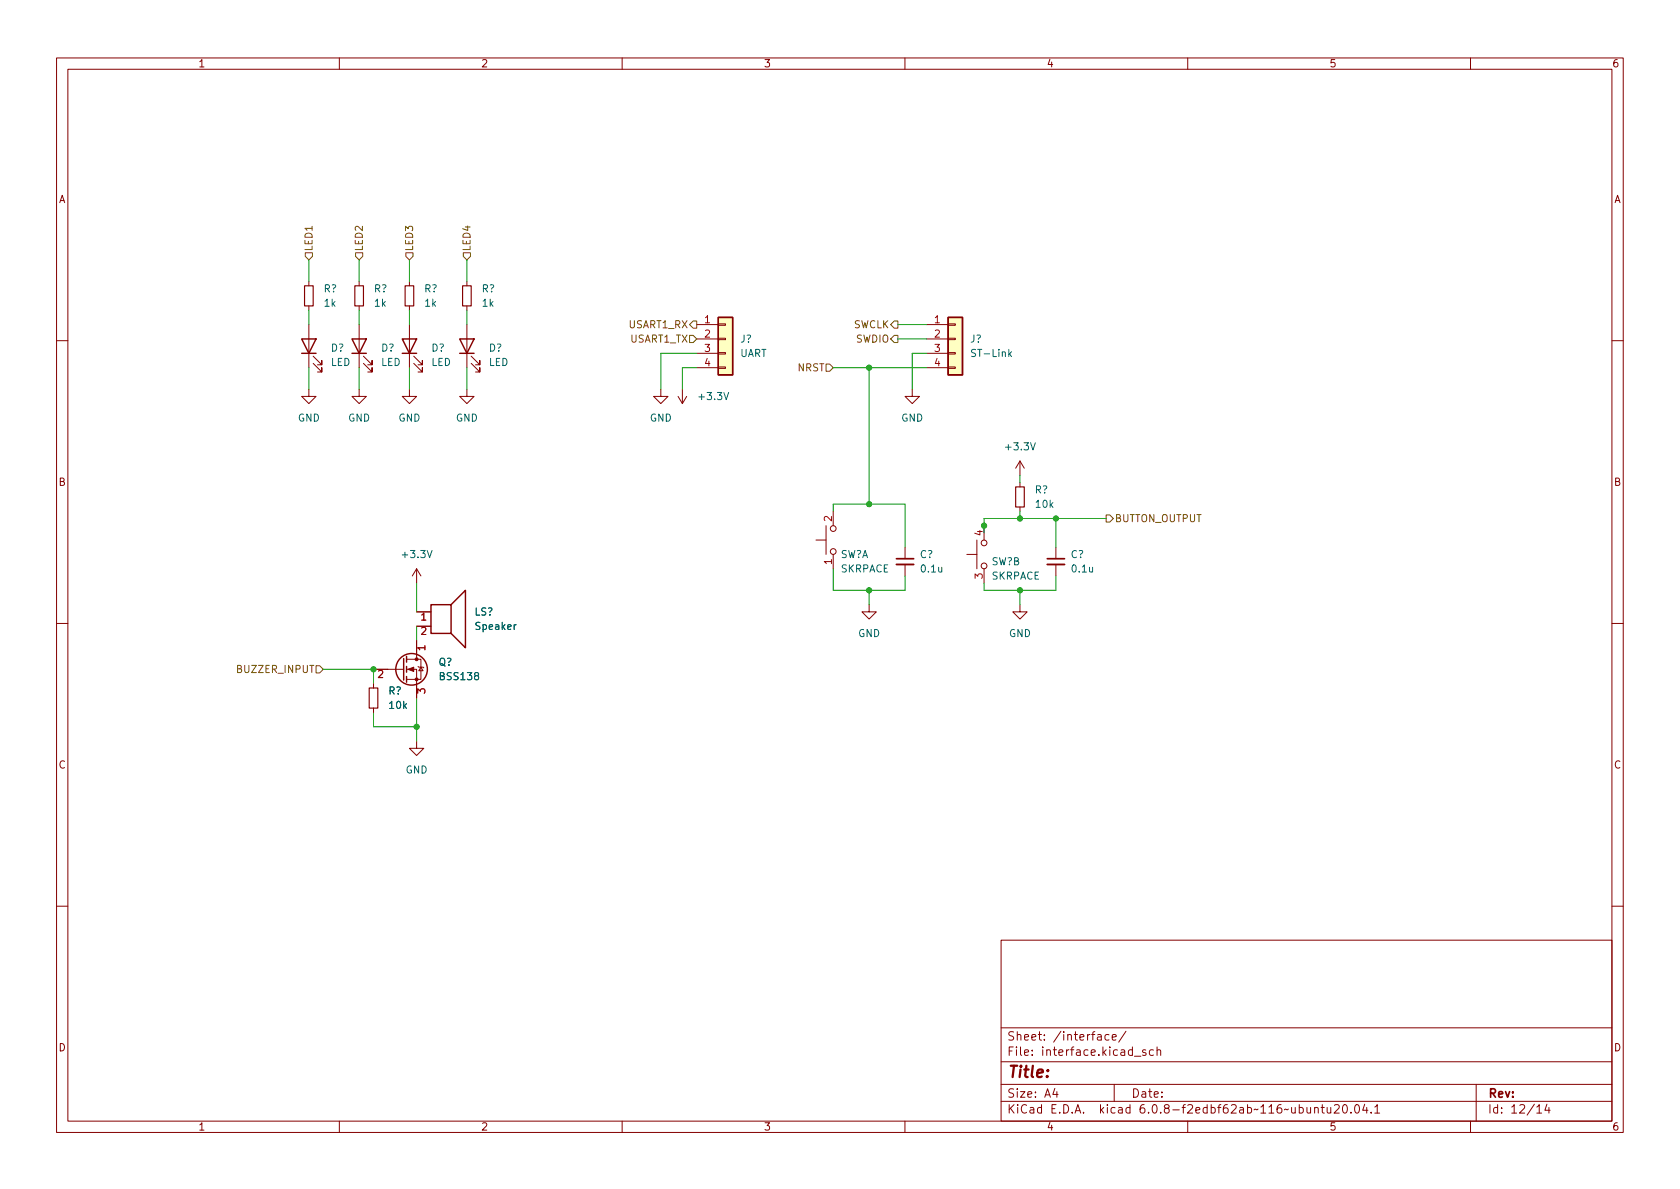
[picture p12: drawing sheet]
<svg xmlns="http://www.w3.org/2000/svg" width="297mm" height="210mm" viewBox="0 0 297 210" stroke-linecap="round" stroke-linejoin="round" font-family="sans-serif">
<g fill="none" stroke="#840000" stroke-width=".18">
<path d="M10 10.2h277v190.1h-277zM12 12.2h273v186.1h-273zM60 10.2v2M110 10.2v2M160 10.2v2M210 10.2v2M260 10.2v2M54.6 49.8v.7M54.6 54.1v.8M54.6 57.4v7.6M63.5 49.8v.7M63.5 54.1v.8"/>
<path d="M63.5 57.4v7.6M72.4 49.8v.7M72.4 54.1v.8M72.4 57.4v7.6M82.5 49.8v.7M82.5 54.1v.8M82.5 57.4v7.6M123.2 57.4h3.8M123.2 59.9h3.8M127 59.8h1.3v.3h-1.3zM127 57.3h1.3v.2h-1.3zM163.8 57.4h3.8"/>
<path d="M163.8 59.9h3.8M167.6 59.8h1.3v.3h-1.3zM167.6 57.3h1.3v.2h-1.3zM10 60.2h2M54.6 68.8v1.3h1.3l-1.3 1.3-1.3-1.3h1.3M55.4 64.3l1.5 1.5v-.8v.8h-.8M55.4 63l1.5 1.5v-.8v.8h-.8M63.5 68.8v1.3h1.3l-1.3 1.3-1.3-1.3h1.3M64.3 64.3l1.5 1.5v-.8v.8h-.8M64.3 63l1.5 1.5v-.8v.8h-.8M72.4 68.8v1.3h1.3l-1.3 1.3-1.3-1.3h1.3M73.2 64.3l1.5 1.5v-.8v.8h-.8"/>
<path d="M73.2 63l1.5 1.5v-.8v.8h-.8M82.5 68.8v1.3h1.3l-1.3 1.3-1.2-1.3h1.2M83.3 64.3l1.5 1.5v-.8v.8h-.7M83.3 63l1.5 1.5v-.8v.8h-.7M116.8 68.8v1.3h1.3l-1.3 1.3-1.2-1.3h1.2M119.9 70.1l.7 1.3M120.6 68.8v2.6M121.4 70.1l-.8 1.3M123.2 62.5h3.8M123.2 65h3.8M127 64.9h1.3v.2h-1.3zM127 62.4h1.3v.2h-1.3z"/>
<path d="M161.3 68.8v1.3h1.3l-1.3 1.3-1.3-1.3h1.3M163.8 62.5h3.8M163.8 65h3.8M167.6 64.9h1.3v.2h-1.3zM167.6 62.4h1.3v.2h-1.3zM285 60.2h2M144.3 95.5h1.7M146 93v5M147.3 90.4v2.6M147.3 98v2.6M160 96.8v2M160 99.8v2"/>
<path d="M170.9 98h1.8M172.7 95.5v5.1M174 93v2.5M180.3 81.5l-.7 1.3M180.3 81.5v2.6M180.3 85.3v.8M180.3 89.7v.7M180.3 81.5l.8 1.3M186.7 96.8v2M186.7 99.8v2M10 110.2h2M66 118.4h5.4"/>
<path d="M71.9 118.4h1.8v5M71.9 116.6h2.5v3.5h-2.5M73.7 100.6l-.8 1.2M73.7 100.6v2.5M73.7 113.3v3.3M73.7 100.6l.7 1.2M73.7 108.2h2.5M73.7 110.7h2.5M73.9 117.9l.1 .1h.8l.1 .1M74.4 118l.4 .6h-.8zM153.7 106.9v1.3h1.2l-1.2 1.3-1.3-1.3h1.3M174 100.6v2.5"/>
<path d="M180.3 106.9v1.3h1.3l-1.3 1.3-1.2-1.3h1.2M285 110.2h2M66 120.9v.8M66 125.2v.8M73.7 131.1v1.2h1.2l-1.2 1.3-1.3-1.3h1.3M10 160.2h2M177 166.3h108v32h-108zM285 160.2h2M60 198.3v2M110 198.3v2M160 198.3v2M177 194.8h108"/>
<path d="M177 191.8h108M177 187.8h108M177 181.8h108M186.5 192.5l-.4 1h1M186.9 193v1M194.1 183h.5l.1 .9M194.7 183.3l-.5 .1a.29 .29 0 0 0-.2 .2 .29 .29 0 0 0 .2 .3h.5M196.1 183l-.5-.1-.2 .3v.4l.1 .3h.6M196.6 183.4l.8-.1-.1-.3-.4-.1-.3 .2 .1 .8h.6M197 191.8v3M199.1 182.4l-1.3 1.9M200.6 186.8h1.1"/>
<path d="M202.6 185.7l-.4-.1-.2 .2 .1 .3 .5 .1v.4h-.6M203.9 185.7l-.4-.1-.3 .3v.4l.2 .3h.5M204.6 185.8l.2-.2 .3 .1 .1 .9M204.6 185.1v1.5M210 198.3v2M232.4 196l.2-.2 .4 .1 .1 .9M232.4 195.8v1M233.6 195.8h.5M233.8 195.3v1.3l.3 .2M234.6 195.8l.1 1h.4l.2-.1M235.3 195.8v1M235.9 195.5l.6-.2 .2 .2 .1 .3-.9 1h.9"/>
<path d="M237.6 195.4l.1-.1a.81 .81 0 0 1 .6 .7 .81 .81 0 0 1-.3 .8h-.1a.81 .81 0 0 1-.6-.6 .81 .81 0 0 1 .3-.8zM238.9 196.7v.1M239.7 195.4l.2-.1a.81 .81 0 0 1 .5 .7 .81 .81 0 0 1-.3 .8h-.1a.81 .81 0 0 1-.6-.6 .81 .81 0 0 1 .3-.8zM241.3 195.3l-.4 1h1M241.6 195.8v1M242.4 196.7v.1M243.1 195.8l.4-.5v1.5M243.1 196.8h.8M260 198.3v2M261 191.8v6.5M271.7 195.8l.5-.5v1.5M271.7 196.8h.9"/>
<path d="M273.5 195.3l-.4 1h1M273.9 195.8v1"/>
<circle cx="147.3" cy="93.5" r=".51"/>
<circle cx="147.3" cy="97.5" r=".51"/>
<circle cx="174" cy="96" r=".51"/>
<circle cx="174" cy="100.1" r=".51"/>
</g>
<g fill="none" stroke="#840000" stroke-width=".25">
<path d="M53.3 59.9h2.6l-1.3 2.6zM62.2 59.9h2.6l-1.3 2.6zM71.1 59.9h2.6l-1.3 2.6zM81.3 59.9h2.5l-1.3 2.6zM127 56.1h2.5v10.2h-2.5zM167.6 56.1h2.6v10.2h-2.6zM53.3 62.5h2.6M62.2 62.5h2.6M71.1 62.5h2.6M81.3 62.5h2.5M71.4 116.5v3.8M71.9 116.1v1"/>
<path d="M71.9 117.9v1M71.9 119.6v1M76.2 106.9h3.6v5.1h-3.6zM79.8 106.9l2.5-2.5v10.1l-2.5-2.5"/>
<circle cx="72.8" cy="118.4" r="2.79"/>
</g>
<path d="M158.5 99.8h3M185.2 99.8h3" fill="none" stroke="#840000" stroke-width=".33"/>
<path d="M158.5 98.8h3M185.2 98.8h3" fill="none" stroke="#840000" stroke-width=".3"/>
<path d="M53.8 50.5h1.6v3.6h-1.6zM62.7 50.5h1.6v3.6h-1.6zM71.6 50.5h1.6v3.6h-1.6zM81.8 50.5h1.5v3.6h-1.5zM179.6 86.1h1.5v3.6h-1.5zM65.3 121.7h1.5v3.5h-1.5z" fill="none" stroke="#840000" stroke-width=".2"/>
<g fill="#ffffc2" stroke="#ffffc2" stroke-width=".18">
<path d="M167.6 56.1h2.6v10.2h-2.6z"/>
<path d="M127 56.1h2.5v10.2h-2.5z"/>
</g>
<path d="M178.5 62.6l.3 .5M178.8 62.2l-.4 .5" fill="none" stroke="#006464" stroke-width=".18"/>
<g fill="#840000" stroke="#840000" stroke-width=".18">
<path d="M72.1 118.4l1.1-.4v.7z"/>
<circle cx="73.7" cy="120.1" r=".25"/>
<circle cx="73.7" cy="116.6" r=".25"/>
</g>
<path d="M54 44.7h1.2v.6l-.6 .7-.6-.7zM62.9 44.7h1.2v.6l-.6 .7-.6-.7zM71.8 44.7h1.2v.6l-.6 .7-.6-.7zM81.9 44.7h1.3v.6l-.7 .7-.6-.7zM121.9 59.3h.7l.6 .6-.6 .7h-.7zM121.9 57.4l.7-.6h.6v1.2h-.6zM157.5 57.4l.6-.6h.6v1.2h-.6zM157.5 59.9l.6-.6h.6v1.3h-.6zM146 64.4h.7l.6 .6-.6 .7h-.7zM195.6 91.1h.6l.6 .6-.6 .6h-.6zM55.9 117.7h.6l.6 .7-.6 .6h-.6z" fill="none" stroke="#725600" stroke-width=".18"/>
<g fill="none" stroke="#009600" stroke-width=".18">
<path d="M54.6 46v3.8M54.6 54.9v2.5M63.5 46v3.8M63.5 54.9v2.5M72.4 46v3.8M72.4 54.9v2.5M82.5 46v3.8M82.5 54.9v2.5M158.7 57.4h5.1M158.7 59.9h5.1M54.6 65v3.8M63.5 65v3.8"/>
<path d="M72.4 65v3.8M82.5 65v3.8M123.2 65h-2.6v3.8M123.2 62.5h-6.4v6.3M147.3 65h16.5M153.7 65v24.1M163.8 62.5h-2.5v6.3M147.3 90.4v-1.3h12.7v7.7M180.3 84.1v1.2M180.3 90.4v1.3M186.7 91.7v5.1M195.6 91.7h-21.6v2.5"/>
<path d="M57.1 118.4h8.9v2.5M73.7 103.1v5.1M73.7 110.7v2.6M147.3 100.6v3.8h12.7v-2.6M153.7 104.4v2.5M180.3 104.4v2.5M186.7 101.8v2.6h-12.7v-1.3M66 126v2.5h7.7M73.7 123.4v7.7"/>
</g>
<g fill="#009600" stroke="#009600" stroke-width=".18">
<circle cx="153.7" cy="104.4" r=".46"/>
<circle cx="153.7" cy="89.1" r=".46"/>
<circle cx="153.7" cy="65" r=".46"/>
<circle cx="73.7" cy="128.5" r=".46"/>
<circle cx="174" cy="93" r=".46"/>
<circle cx="186.7" cy="91.7" r=".46"/>
<circle cx="180.3" cy="91.7" r=".46"/>
<circle cx="180.3" cy="104.4" r=".46"/>
<circle cx="66" cy="118.4" r=".46"/>
</g>
<text font-size="2.8" fill="#840000" x="178" y="190.6">Title:</text>
<g font-size="2.1" fill="#840000">
<text x="178" y="184">Sheet: /interface/</text>
<text x="178" y="186.7">File: interface.kicad_sch</text>
<text x="178" y="196.9">KiCad E.D.A. kicad 6.0.8-f2edbf62ab~116~ubuntu20.04.1</text>
<text x="178" y="194.1">Size: A4</text>
<text x="200" y="194.1">Date:</text>
<text x="263" y="194.1">Rev:</text>
<text x="263" y="196.9">Id: 12/14</text>
</g>
<g font-size="1.8" fill="#840000">
<text x="35" y="11.9">1</text>
<text x="85" y="11.9">2</text>
<text x="135" y="11.9">3</text>
<text x="185" y="11.9">4</text>
<text x="235" y="11.9">5</text>
<text x="285" y="11.9">6</text>
<text x="10.3" y="35.9">A</text>
<text x="285.3" y="35.9">A</text>
<text x="10.3" y="85.9">B</text>
<text x="285.3" y="85.9">B</text>
<text x="10.3" y="135.9">C</text>
<text x="285.3" y="135.9">C</text>
<text x="10.3" y="185.9">D</text>
<text x="285.3" y="185.9">D</text>
<text x="35" y="199.9">1</text>
<text x="85" y="199.9">2</text>
<text x="135" y="199.9">3</text>
<text x="185" y="199.9">4</text>
<text x="235" y="199.9">5</text>
<text x="285" y="199.9">6</text>
</g>
<g font-size="1.8" fill="#725600">
<text x="55.2" y="44.5" transform="rotate(-90 55.2 44.5)">LED1</text>
<text x="64.1" y="44.5" transform="rotate(-90 64.1 44.5)">LED2</text>
<text x="73" y="44.5" transform="rotate(-90 73 44.5)">LED3</text>
<text x="83.2" y="44.5" transform="rotate(-90 83.2 44.5)">LED4</text>
<text x="111.2" y="58">USART1_RX</text>
<text x="150.8" y="58">SWCLK</text>
<text x="111.4" y="60.6">USART1_TX</text>
<text x="141" y="65.7">NRST</text>
<text x="151.3" y="60.6">SWDIO</text>
<text x="197" y="92.3">BUTTON_OUTPUT</text>
<text x="42.2" y="119">BUZZER_INPUT</text>
</g>
<g font-size="1.8" fill="#006464">
<text x="57.2" y="51.7">R?</text>
<text x="66.1" y="51.7">R?</text>
<text x="75" y="51.7">R?</text>
<text x="85.2" y="51.7">R?</text>
<text x="57.4" y="54.2">1k</text>
<text x="66.3" y="54.2">1k</text>
<text x="75.1" y="54.2">1k</text>
<text x="85.3" y="54.2">1k</text>
<text x="58.5" y="64.7">LED</text>
<text x="58.5" y="62.2">D?</text>
<text x="67.3" y="64.7">LED</text>
<text x="67.4" y="62.2">D?</text>
<text x="76.2" y="64.7">LED</text>
<text x="76.3" y="62.2">D?</text>
<text x="86.4" y="64.7">LED</text>
<text x="86.4" y="62.2">D?</text>
<text x="130.8" y="63.1">UART</text>
<text x="130.9" y="60.6">J?</text>
<text x="171.5" y="60.6">J?</text>
<text x="172.1" y="63.1">ST-Link</text>
<text x="123.8" y="70.7">+3.3V</text>
<text x="52.6" y="74.5">GND</text>
<text x="61.5" y="74.5">GND</text>
<text x="70.4" y="74.5">GND</text>
<text x="80.6" y="74.5">GND</text>
<text x="114.9" y="74.5">GND</text>
<text x="159.3" y="74.5">GND</text>
<text x="178" y="79.6">+3.3V</text>
<text x="183" y="87.2">R?</text>
<text x="183.2" y="89.8">10k</text>
<text x="71.3" y="98.7">+3.3V</text>
<text x="148.5" y="98.7">SW?A</text>
<text x="148.6" y="101.2">SKRPACE</text>
<text x="162.6" y="98.7">C?</text>
<text x="163" y="101.2">0.1u</text>
<text x="175.2" y="99.9">SW?B</text>
<text x="189.3" y="98.7">C?</text>
<text x="189.6" y="101.2">0.1u</text>
<text x="175.3" y="102.5">SKRPACE</text>
<text x="83.9" y="108.8">LS?</text>
<text x="84.2" y="111.4">Speaker</text>
<text x="151.7" y="112.6">GND</text>
<text x="178.4" y="112.6">GND</text>
<text x="77.5" y="117.7">Q?</text>
<text x="68.7" y="122.8">R?</text>
<text x="68.9" y="125.3">10k</text>
<text x="77.9" y="120.3">BSS138</text>
<text x="71.7" y="136.8">GND</text>
</g>
<g font-size="1.8" fill="#a90000">
<text x="124.6" y="57.1">1</text>
<text x="124.6" y="59.7">2</text>
<text x="165.2" y="57.1">1</text>
<text x="165.2" y="59.7">2</text>
<text x="124.6" y="62.2">3</text>
<text x="124.6" y="64.8">4</text>
<text x="165.2" y="62.2">3</text>
<text x="165.2" y="64.8">4</text>
<text x="147.1" y="92.2" transform="rotate(-90 147.1 92.2)">2</text>
<text x="173.7" y="94.7" transform="rotate(-90 173.7 94.7)">4</text>
<text x="147.1" y="99.8" transform="rotate(-90 147.1 99.8)">1</text>
<text x="173.7" y="102.3" transform="rotate(-90 173.7 102.3)">3</text>
<text x="74.4" y="109.7">1</text>
<text x="74.4" y="112.3">2</text>
<text x="66.8" y="119.9">2</text>
<text x="75.2" y="115" transform="rotate(-90 75.2 115)">1</text>
<text x="75.2" y="122.7" transform="rotate(-90 75.2 122.7)">3</text>
</g>
</svg>
